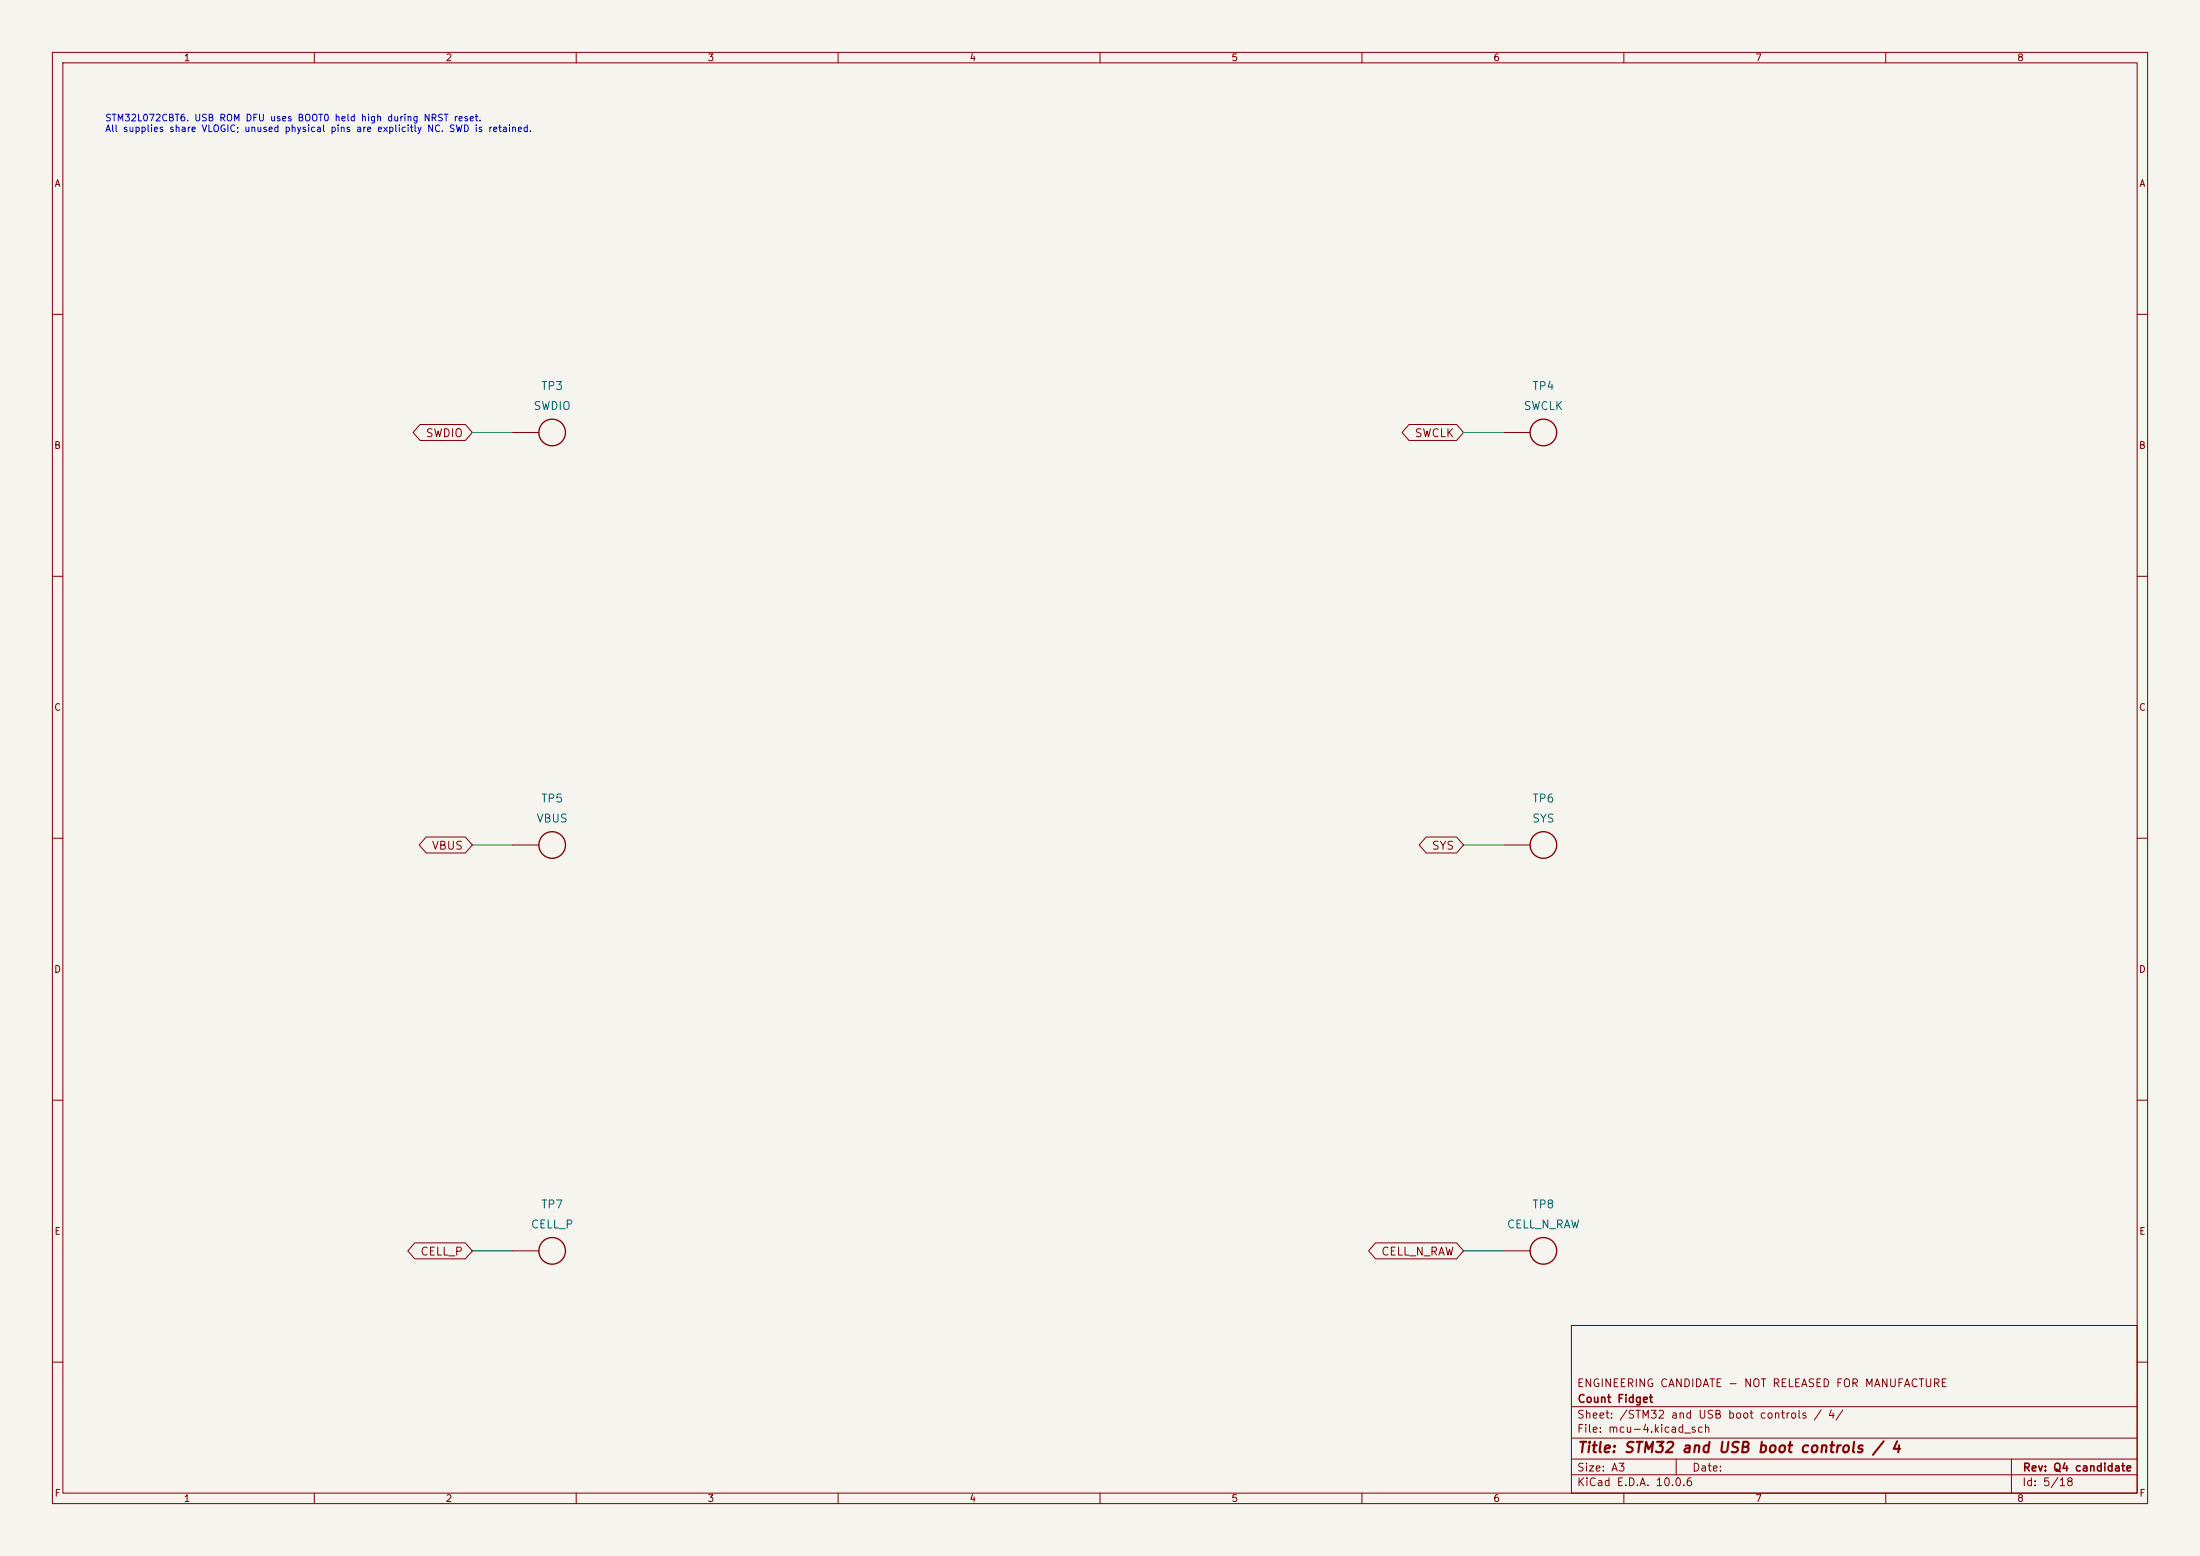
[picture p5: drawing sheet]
(kicad_sch (version 20250114) (generator "eeschema") (generator_version "10.0") (paper "A3") (title_block (title "STM32 and USB boot controls / 4") (rev "Q4 candidate")
   (company "Count Fidget") (comment 1 "ENGINEERING CANDIDATE - NOT RELEASED FOR MANUFACTURE"))
(lib_symbols (symbol "CountFidgetQ4:TP3" (pin_names (offset 1.016) hide) (pin_numbers hide) (exclude_from_sim no) (in_bom no) (on_board yes)
   (property "Reference" "TP" (at 0 6.35 0) (effects (font (size 1.27 1.27)))) (property "Value" "PCB LAND" (at 0 -6.35 0) (effects (font (size 1.27 1.27))))
   (property "Footprint" "CountFidgetQ4:TestPoint_TestPoint_Pad_D1.5mm" (at 0 0 0) (effects (font (size 1.27 1.27)) (hide yes)))
   (symbol "TP3_0_1" (circle (center 0 0) (radius 2.54) (stroke (width .254) (type default)) (fill (type none)))) (symbol "TP3_1_1" (pin passive line (at -7.62 0 0) (length 5.08) (name "1" (effects (font (size 1.524 1.524)))) (number "1" (effects (font (size 1.27 1.27)))))))
(symbol "CountFidgetQ4:TP4" (pin_names (offset 1.016) hide) (pin_numbers hide) (exclude_from_sim no) (in_bom no) (on_board yes)
   (property "Reference" "TP" (at 0 6.35 0) (effects (font (size 1.27 1.27)))) (property "Value" "PCB LAND" (at 0 -6.35 0) (effects (font (size 1.27 1.27))))
   (property "Footprint" "CountFidgetQ4:TestPoint_TestPoint_Pad_D1.5mm" (at 0 0 0) (effects (font (size 1.27 1.27)) (hide yes)))
   (symbol "TP4_0_1" (circle (center 0 0) (radius 2.54) (stroke (width .254) (type default)) (fill (type none)))) (symbol "TP4_1_1" (pin passive line (at -7.62 0 0) (length 5.08) (name "1" (effects (font (size 1.524 1.524)))) (number "1" (effects (font (size 1.27 1.27)))))))
(symbol "CountFidgetQ4:TP5" (pin_names (offset 1.016) hide) (pin_numbers hide) (exclude_from_sim no) (in_bom no) (on_board yes)
   (property "Reference" "TP" (at 0 6.35 0) (effects (font (size 1.27 1.27)))) (property "Value" "PCB LAND" (at 0 -6.35 0) (effects (font (size 1.27 1.27))))
   (property "Footprint" "CountFidgetQ4:TestPoint_TestPoint_Pad_D1.5mm" (at 0 0 0) (effects (font (size 1.27 1.27)) (hide yes)))
   (symbol "TP5_0_1" (circle (center 0 0) (radius 2.54) (stroke (width .254) (type default)) (fill (type none)))) (symbol "TP5_1_1" (pin passive line (at -7.62 0 0) (length 5.08) (name "1" (effects (font (size 1.524 1.524)))) (number "1" (effects (font (size 1.27 1.27)))))))
(symbol "CountFidgetQ4:TP6" (pin_names (offset 1.016) hide) (pin_numbers hide) (exclude_from_sim no) (in_bom no) (on_board yes)
   (property "Reference" "TP" (at 0 6.35 0) (effects (font (size 1.27 1.27)))) (property "Value" "PCB LAND" (at 0 -6.35 0) (effects (font (size 1.27 1.27))))
   (property "Footprint" "CountFidgetQ4:TestPoint_TestPoint_Pad_D1.5mm" (at 0 0 0) (effects (font (size 1.27 1.27)) (hide yes)))
   (symbol "TP6_0_1" (circle (center 0 0) (radius 2.54) (stroke (width .254) (type default)) (fill (type none)))) (symbol "TP6_1_1" (pin passive line (at -7.62 0 0) (length 5.08) (name "1" (effects (font (size 1.524 1.524)))) (number "1" (effects (font (size 1.27 1.27)))))))
(symbol "CountFidgetQ4:TP7" (pin_names (offset 1.016) hide) (pin_numbers hide) (exclude_from_sim no) (in_bom no) (on_board yes)
   (property "Reference" "TP" (at 0 6.35 0) (effects (font (size 1.27 1.27)))) (property "Value" "PCB LAND" (at 0 -6.35 0) (effects (font (size 1.27 1.27))))
   (property "Footprint" "CountFidgetQ4:TestPoint_TestPoint_Pad_D1.5mm" (at 0 0 0) (effects (font (size 1.27 1.27)) (hide yes)))
   (symbol "TP7_0_1" (circle (center 0 0) (radius 2.54) (stroke (width .254) (type default)) (fill (type none)))) (symbol "TP7_1_1" (pin passive line (at -7.62 0 0) (length 5.08) (name "1" (effects (font (size 1.524 1.524)))) (number "1" (effects (font (size 1.27 1.27)))))))
(symbol "CountFidgetQ4:TP8" (pin_names (offset 1.016) hide) (pin_numbers hide) (exclude_from_sim no) (in_bom no) (on_board yes)
   (property "Reference" "TP" (at 0 6.35 0) (effects (font (size 1.27 1.27)))) (property "Value" "PCB LAND" (at 0 -6.35 0) (effects (font (size 1.27 1.27))))
   (property "Footprint" "CountFidgetQ4:TestPoint_TestPoint_Pad_D1.5mm" (at 0 0 0) (effects (font (size 1.27 1.27)) (hide yes)))
   (symbol "TP8_0_1" (circle (center 0 0) (radius 2.54) (stroke (width .254) (type default)) (fill (type none)))) (symbol "TP8_1_1" (pin passive line (at -7.62 0 0) (length 5.08) (name "1" (effects (font (size 1.524 1.524)))) (number "1" (effects (font (size 1.27 1.27))))))))
(text "STM32L072CBT6. USB ROM DFU uses BOOT0 held high during NRST reset.\nAll supplies share VLOGIC; unused physical pins are explicitly NC. SWD is retained." (at 20 22 0) (effects (font (size 1.27 1.27)) (justify left top)))
(symbol (lib_id "CountFidgetQ4:TP3") (at 105.41 82.55 0) (unit 1) (exclude_from_sim no) (in_bom no) (on_board yes) (dnp no) (property "Reference" "TP3" (at 105.41 73.66 0) (effects (font (size 1.524 1.524)))) (property "Value" "SWDIO" (at 105.41 77.46999999999998 0) (effects (font (size 1.524 1.524))))
   (property "Footprint" "CountFidgetQ4:TestPoint_TestPoint_Pad_D1.5mm" (at 105.41 82.55 0) (effects (font (size 1.27 1.27)) (hide yes))) (property "MPN" "PCB LAND" (at 105.41 77.46999999999998 0) (effects (font (size 1.524 1.524)) (hide yes)))
   (property "Description" "Not a fitted component; pogo contact after assembly" (at 105.41 82.55 0) (effects (font (size 1.27 1.27)) (hide yes))) (pin "1"))
(wire (pts (xy 97.79 82.55) (xy 90.17 82.55)) (stroke (width 0) (type default)))
(global_label "SWDIO" (shape bidirectional) (at 90.17 82.55 180) (effects (font (size 1.524 1.524)) (justify right))
   (property "Intersheetrefs" "${INTERSHEET_REFS}" (at 90.17 82.55 0) (effects (font (size 1.27 1.27)) (hide yes))))
(symbol (lib_id "CountFidgetQ4:TP4") (at 294.64 82.55 0) (unit 1) (exclude_from_sim no) (in_bom no) (on_board yes) (dnp no) (property "Reference" "TP4" (at 294.64 73.66 0) (effects (font (size 1.524 1.524)))) (property "Value" "SWCLK" (at 294.64 77.46999999999998 0) (effects (font (size 1.524 1.524))))
   (property "Footprint" "CountFidgetQ4:TestPoint_TestPoint_Pad_D1.5mm" (at 294.64 82.55 0) (effects (font (size 1.27 1.27)) (hide yes))) (property "MPN" "PCB LAND" (at 294.64 77.46999999999998 0) (effects (font (size 1.524 1.524)) (hide yes)))
   (property "Description" "Not a fitted component; pogo contact after assembly" (at 294.64 82.55 0) (effects (font (size 1.27 1.27)) (hide yes))) (pin "1"))
(wire (pts (xy 287.02 82.55) (xy 279.4 82.55)) (stroke (width 0) (type default)))
(global_label "SWCLK" (shape bidirectional) (at 279.4 82.55 180) (effects (font (size 1.524 1.524)) (justify right))
   (property "Intersheetrefs" "${INTERSHEET_REFS}" (at 279.4 82.55 0) (effects (font (size 1.27 1.27)) (hide yes))))
(symbol (lib_id "CountFidgetQ4:TP5") (at 105.41 161.29 0) (unit 1) (exclude_from_sim no) (in_bom no) (on_board yes) (dnp no) (property "Reference" "TP5" (at 105.41 152.4 0) (effects (font (size 1.524 1.524)))) (property "Value" "VBUS" (at 105.41 156.21 0) (effects (font (size 1.524 1.524))))
   (property "Footprint" "CountFidgetQ4:TestPoint_TestPoint_Pad_D1.5mm" (at 105.41 161.29 0) (effects (font (size 1.27 1.27)) (hide yes))) (property "MPN" "PCB LAND" (at 105.41 156.21 0) (effects (font (size 1.524 1.524)) (hide yes)))
   (property "Description" "Not a fitted component; pogo contact after assembly" (at 105.41 161.29 0) (effects (font (size 1.27 1.27)) (hide yes))) (pin "1"))
(wire (pts (xy 97.79 161.29) (xy 90.17 161.29)) (stroke (width 0) (type default)))
(global_label "VBUS" (shape bidirectional) (at 90.17 161.29 180) (effects (font (size 1.524 1.524)) (justify right))
   (property "Intersheetrefs" "${INTERSHEET_REFS}" (at 90.17 161.29 0) (effects (font (size 1.27 1.27)) (hide yes))))
(symbol (lib_id "CountFidgetQ4:TP6") (at 294.64 161.29 0) (unit 1) (exclude_from_sim no) (in_bom no) (on_board yes) (dnp no) (property "Reference" "TP6" (at 294.64 152.4 0) (effects (font (size 1.524 1.524)))) (property "Value" "SYS" (at 294.64 156.21 0) (effects (font (size 1.524 1.524))))
   (property "Footprint" "CountFidgetQ4:TestPoint_TestPoint_Pad_D1.5mm" (at 294.64 161.29 0) (effects (font (size 1.27 1.27)) (hide yes))) (property "MPN" "PCB LAND" (at 294.64 156.21 0) (effects (font (size 1.524 1.524)) (hide yes)))
   (property "Description" "Not a fitted component; pogo contact after assembly" (at 294.64 161.29 0) (effects (font (size 1.27 1.27)) (hide yes))) (pin "1"))
(wire (pts (xy 287.02 161.29) (xy 279.4 161.29)) (stroke (width 0) (type default)))
(global_label "SYS" (shape bidirectional) (at 279.4 161.29 180) (effects (font (size 1.524 1.524)) (justify right))
   (property "Intersheetrefs" "${INTERSHEET_REFS}" (at 279.4 161.29 0) (effects (font (size 1.27 1.27)) (hide yes))))
(symbol (lib_id "CountFidgetQ4:TP7") (at 105.41 238.76 0) (unit 1) (exclude_from_sim no) (in_bom no) (on_board yes) (dnp no) (property "Reference" "TP7" (at 105.41 229.87 0) (effects (font (size 1.524 1.524)))) (property "Value" "CELL_P" (at 105.41 233.68 0) (effects (font (size 1.524 1.524))))
   (property "Footprint" "CountFidgetQ4:TestPoint_TestPoint_Pad_D1.5mm" (at 105.41 238.76 0) (effects (font (size 1.27 1.27)) (hide yes))) (property "MPN" "PCB LAND" (at 105.41 233.68 0) (effects (font (size 1.524 1.524)) (hide yes)))
   (property "Description" "Not a fitted component; pogo contact after assembly" (at 105.41 238.76 0) (effects (font (size 1.27 1.27)) (hide yes))) (pin "1"))
(wire (pts (xy 97.79 238.76) (xy 90.17 238.76)) (stroke (width 0) (type default)))
(global_label "CELL_P" (shape bidirectional) (at 90.17 238.76 180) (effects (font (size 1.524 1.524)) (justify right))
   (property "Intersheetrefs" "${INTERSHEET_REFS}" (at 90.17 238.76 0) (effects (font (size 1.27 1.27)) (hide yes))))
(symbol (lib_id "CountFidgetQ4:TP8") (at 294.64 238.76 0) (unit 1) (exclude_from_sim no) (in_bom no) (on_board yes) (dnp no) (property "Reference" "TP8" (at 294.64 229.87 0) (effects (font (size 1.524 1.524)))) (property "Value" "CELL_N_RAW" (at 294.64 233.68 0) (effects (font (size 1.524 1.524))))
   (property "Footprint" "CountFidgetQ4:TestPoint_TestPoint_Pad_D1.5mm" (at 294.64 238.76 0) (effects (font (size 1.27 1.27)) (hide yes))) (property "MPN" "PCB LAND" (at 294.64 233.68 0) (effects (font (size 1.524 1.524)) (hide yes)))
   (property "Description" "Not a fitted component; pogo contact after assembly" (at 294.64 238.76 0) (effects (font (size 1.27 1.27)) (hide yes))) (pin "1"))
(wire (pts (xy 287.02 238.76) (xy 279.4 238.76)) (stroke (width 0) (type default)))
(global_label "CELL_N_RAW" (shape bidirectional) (at 279.4 238.76 180) (effects (font (size 1.524 1.524)) (justify right))
   (property "Intersheetrefs" "${INTERSHEET_REFS}" (at 279.4 238.76 0) (effects (font (size 1.27 1.27)) (hide yes)))))
